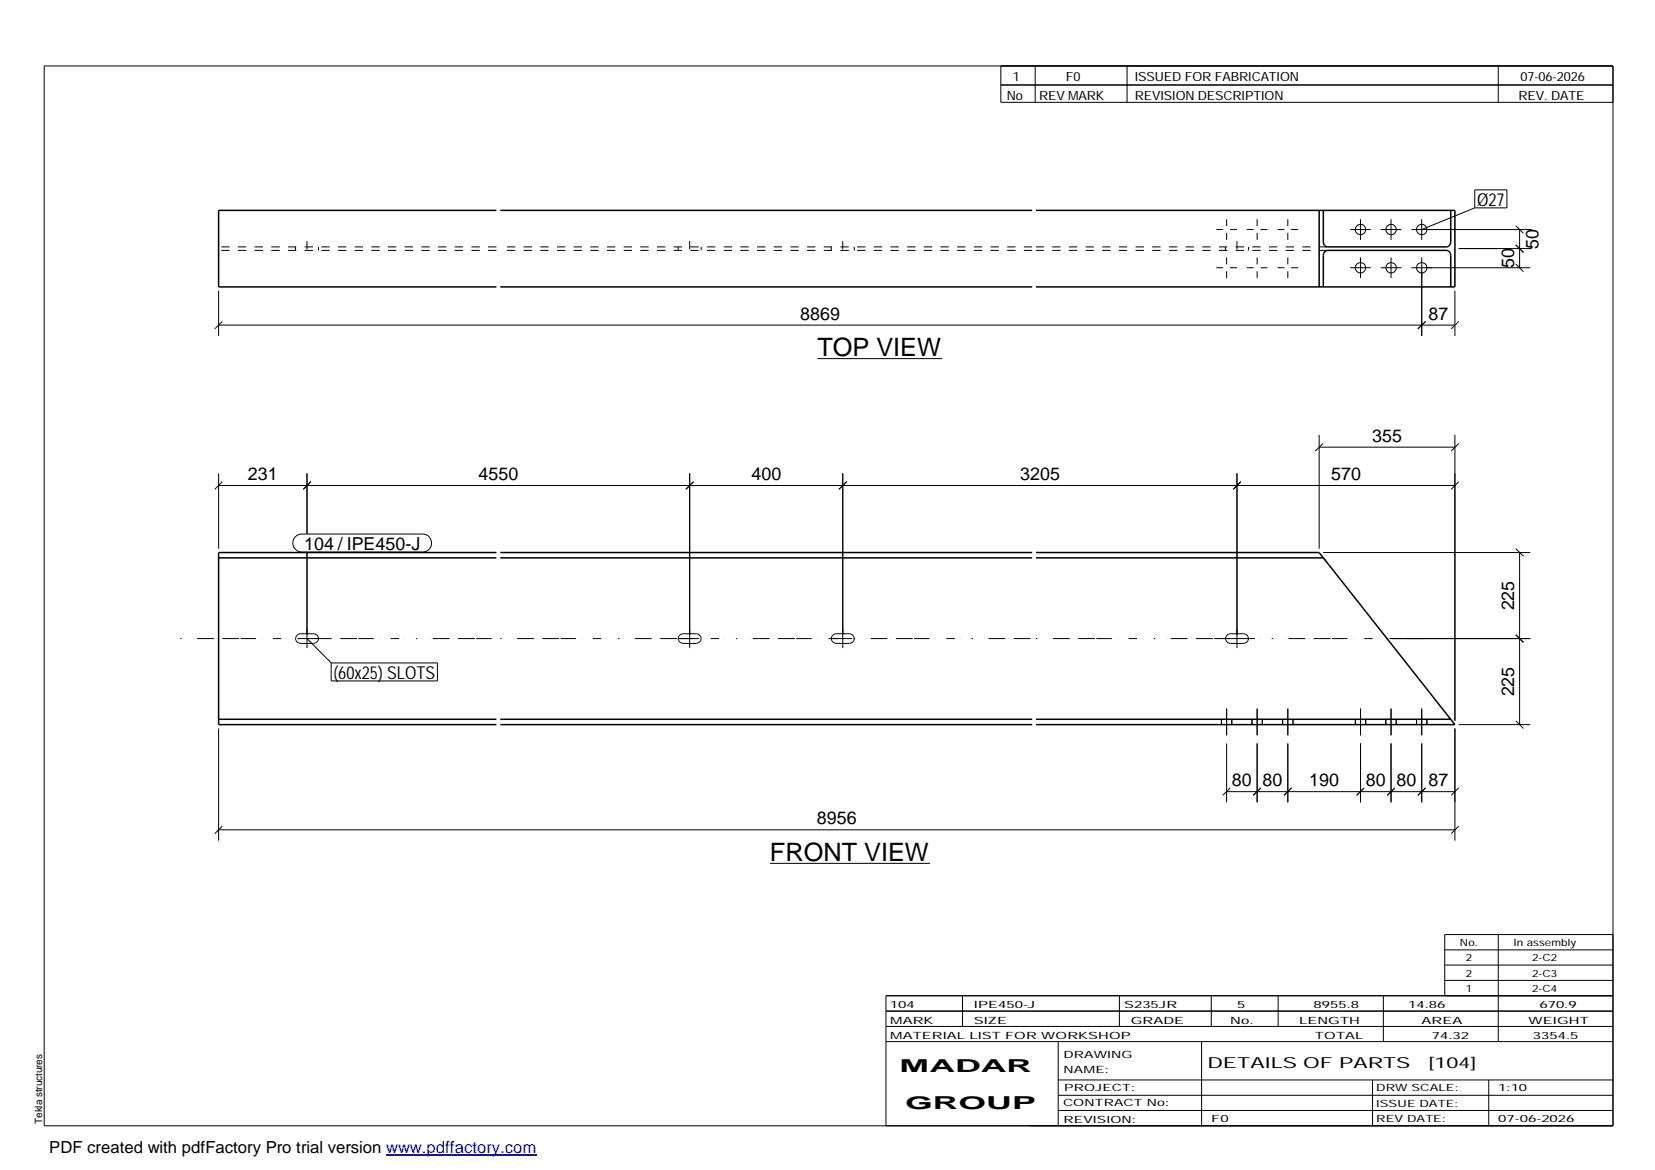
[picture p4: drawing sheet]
<svg xmlns="http://www.w3.org/2000/svg" width="420mm" height="297mm" viewBox="0 0 420 297" stroke-linecap="round" stroke-linejoin="round" font-family="sans-serif">
<g fill="none" stroke="#000" stroke-width=".25">
<path d="M11.2 16.7h398.3v269.1h-398.3zM254.1 16.7v9.3h155.4M262.8 16.7v9.3M286.1 16.7v9.3M380.4 16.7v9.3M254.1 21.6h155.4M308.8 58.3h1.7M311.4 55.7v1.7M311.4 59.1v1.8M312.3 58.3h1.7M316.5 58.3h1.8M319.2 55.7v1.7"/>
<path d="M319.2 59.1v1.8M320 58.3h1.8M324.3 58.3h1.8M326.9 55.7v1.7M326.9 59.1v1.8M327.8 58.3h1.8M342.8 58.3h5.2M345.4 55.7v5.2M350.5 58.3h5.3M353.1 55.7v5.2M358.3 58.3h30.6M360.9 55.7v5.2"/>
<path d="M374.4 48.2h8.2v4.6h-8.2zM374.4 52.8l-13.5 5.5M384.8 57.3l2 1.9M385.8 58.3v9.7M55.5 73.8v11.5M308.8 68h1.7M311.4 65.3v1.8M311.4 68.9v1.7M312.3 68h1.7M316.5 68h1.8M319.2 65.3v1.8M319.2 68.9v1.7"/>
<path d="M320 68h1.8M324.3 68h1.8M326.9 65.3v1.8M326.9 68.9v1.7M327.8 68h1.8M342.8 68h5.2M345.4 65.3v5.3M350.5 68h5.3M353.1 65.3v5.3M358.3 68h30.2M360.9 65.3v20M369.4 73.8v11.5"/>
<path d="M370.3 63.1h18.6M384.8 67l2 1.9M385 62.3l-.2-.1 2 1.9-.3-.2M55.5 82.5h313.9M56.4 81.6l-1.9 1.9M207.5 91h31.7M361.9 81.6l-1.9 1.9M370.3 81.6l-1.9 1.9M334.9 113.5h34.5M334.9 110.4v28.9M335.9 112.6l-2 1.9M369.4 110.4v72.6"/>
<path d="M370.3 112.6l-1.9 1.9M55.5 120.2v19.1M55.5 123.3h313.9M56.4 122.3l-1.9 1.9M75 136.3l.7-.6 .9-.1h30.7a2.29 2.29 0 0 1 2.3 2.3 2.29 2.29 0 0 1-2.3 2.3h-30.7a2.27 2.27 0 0 1-2.1-1.5 2.27 2.27 0 0 1 .5-2.4zM77.9 120.2v15.4M78.9 122.3l-1.9 1.9M175.1 120.2v44.3M176.1 122.3l-2 1.9M214 120.2v44.3M214.9 122.3l-1.9 1.9M314 120.2v44.3"/>
<path d="M315 122.3l-1.9 1.9M370.3 122.3l-1.9 1.9M384.8 139.3l2 1.9M77.9 140.2v24.3M335.9 140.3h52.6M385.8 140.3v43.7M75.4 161.3l.8-.4h3.4a1.23 1.23 0 0 1 1.3 1.2 1.23 1.23 0 0 1-1.3 1.3h-3.4a1.22 1.22 0 0 1-1.1-.8 1.22 1.22 0 0 1 .3-1.3zM75.5 162.1h4.9M77.9 162.1l6.2 6.2M84.1 168.3h26.9v4.6h-26.9zM172.6 161.3l.8-.4h3.4a1.23 1.23 0 0 1 1.2 1.2 1.23 1.23 0 0 1-1.2 1.3h-3.4a1.2 1.2 0 0 1-1.1-.8 1.2 1.2 0 0 1 .3-1.3zM172.7 162.1h4.8"/>
<path d="M211.4 161.3l.9-.4h3.3a1.23 1.23 0 0 1 1.3 1.2 1.23 1.23 0 0 1-1.3 1.3h-3.3a1.2 1.2 0 0 1-1.2-.8 1.2 1.2 0 0 1 .3-1.3zM211.5 162.1h4.9M311.4 179.9v6.8M311.5 161.3l.8-.4h3.4a1.23 1.23 0 0 1 1.2 1.2 1.23 1.23 0 0 1-1.2 1.3h-3.4a1.22 1.22 0 0 1-1.1-.8 1.22 1.22 0 0 1 .3-1.3zM311.6 162.1h4.9M319.2 179.9v6.8M326.9 179.9v6.8M345.4 179.9v6.8M353.1 162.1h35.4M353.1 179.9v6.8M360.9 179.9v6.8M384.8 161.1l2 2"/>
<path d="M55.5 184.9v28.5M310.1 182.6v1.4M311.4 188.8v14.9M312.7 182.6v1.4M317.8 182.6v1.4M319.2 188.8v14.9M320.5 182.6v1.4M325.6 182.6v1.4M326.9 188.8v14.9M328.3 182.6v1.4M344.1 182.6v1.4M345.4 188.8v14.9"/>
<path d="M346.7 182.6v1.4M351.8 182.6v1.4M353.1 188.8v14.9M354.5 182.6v1.4M359.6 182.6v1.4M360.9 188.8v14.9M362.2 182.6v1.4M369.4 184.9v28.5M370.3 184h18.2M384.8 183l2 1.9M55.5 210.7h313.9M56.4 209.7l-1.9 2"/>
<path d="M195.5 219.2h40.6M311.4 201h58M312.3 200l-1.9 1.9M320.1 200l-1.9 1.9M327.9 200l-1.9 1.9M346.3 200l-1.9 1.9 1.7-1.6M354.1 200l-1.9 1.9 1.7-1.6M361.9 200l-1.9 1.9M370.3 200l-1.9 1.9M370.3 209.7l-1.9 2M380.4 237.3v27.1M409.5 237.3h-42.7v15.5"/>
<path d="M224.9 256.7h184.6M244.3 252.8v7.8M284.2 252.8v7.8M307.5 252.8v7.8M324.5 252.8v7.8M351.2 252.8v11.6M366.8 241.2h42.7M366.8 245h42.7M366.8 248.9h42.7M409.5 252.8h-184.6v33M224.9 264.4h184.6M224.9 260.6h184.6"/>
<path d="M268.6 264.4v21.4M268.6 274.2h140.9M268.6 278.1h140.9M305.1 264.4v21.4M348.4 274.2v11.6M378 274.2v11.6M268.6 281.9h140.9"/>
<circle cx="345.4" cy="58.3" r="1.31"/>
<circle cx="353.1" cy="58.3" r="1.31"/>
<circle cx="360.9" cy="58.3" r="1.31"/>
<circle cx="345.4" cy="68" r="1.31"/>
<circle cx="353.2" cy="68" r="1.33"/>
<circle cx="360.9" cy="68" r="1.31"/>
</g>
<g fill="none" stroke="#000" stroke-width=".38">
<path d="M126 53.4h-70.5v19.4h70.5M127 53.4h135M263 53.4h106.4v19.4h-106.4M334.9 53.4v19.4M336 53.4v8a1.18 1.18 0 0 0 1 1.3h30.3a1.18 1.18 0 0 0 1-1.3v-8M127 72.8h135M336 72.8v-8a1.18 1.18 0 0 1 1-1.2h30.3a1.18 1.18 0 0 1 1 1.2v8M55.5 141.6h70.5M126 140.3h-70.5v43.7h70.5M127 140.3h135M127 141.6h135M263 140.3h71.9l1.1 1.3"/>
<path d="M263 141.6h73M336 141.6l32.3 41M55.5 182.6h70.5M127 182.6h135M127 184h135M263 182.6h105.3M368.3 182.6l1.1 1.4h-106.4"/>
</g>
<g fill="none" stroke="#000" stroke-width=".25" stroke-dasharray="2.1 2.1" stroke-linecap="butt">
<path d="M75 62.7v.9M77.9 61.2v3.9M80.9 62.7v.9M126 63.6h-70.5M126 62.7h-70.5M172.2 62.7v.9M175.1 61.2v3.9M178 62.7v.9M211 62.7v.9M214 61.2v3.9M216.9 62.7v.9M262 63.6h-135"/>
<path d="M262 62.7h-135M311.1 62.7v.9M314 61.2v3.9M316.9 62.7v.9M337 63.6h-74M337 62.7h-74M337 142.9l-1-1.2M368.3 182.6l-.6-.8"/>
</g>
<path d="M45.8 162.1h80.2M127 162.1h135M263 162.1h98.9" fill="none" stroke="#000" stroke-width=".25" stroke-dasharray=".4 3.2 0 .7 1.4 0 2.8 .7 0 1.4 1.4 0 2.8" stroke-linecap="butt"/>
<path d="M98 293.3h38.2" fill="none" stroke="#00f" stroke-width=".3"/>
<g font-size="6.4">
<text x="207.5" y="90.3">TOP VIEW</text>
<text x="195.5" y="218.5">FRONT VIEW</text>
</g>
<g font-size="4.5">
<text x="375" y="52.2">Ø27</text>
<text x="390.6" y="63.2" transform="rotate(-90 390.6 63.2)">50</text>
<text x="384.4" y="68.1" transform="rotate(-90 384.4 68.1)">50</text>
<text x="203.2" y="81.1">8869</text>
<text x="362.6" y="81.1">87</text>
<text x="348.4" y="112.1">355</text>
<text x="62.9" y="121.9">231</text>
<text x="121.5" y="121.9">4550</text>
<text x="190.8" y="121.9">400</text>
<text x="259" y="121.9">3205</text>
<text x="337.9" y="121.9">570</text>
<text x="77.2" y="139.6">104 / IPE450-J</text>
<text x="384.4" y="155" transform="rotate(-90 384.4 155)">225</text>
<text x="84.6" y="172.3">(60x25) SLOTS</text>
<text x="384.4" y="176.8" transform="rotate(-90 384.4 176.8)">225</text>
<text x="312.8" y="199.6">80</text>
<text x="320.5" y="199.6">80</text>
<text x="332.4" y="199.6">190</text>
<text x="346.8" y="199.6">80</text>
<text x="354.5" y="199.6">80</text>
<text x="362.6" y="199.6">87</text>
<text x="207.4" y="209.3">8956</text>
<text x="228.4" y="272.3">MADAR</text>
<text x="229.8" y="281.6">GROUP</text>
</g>
<text font-size="4.2" x="12.5" y="292.7">PDF created with pdfFactory Pro trial version www.pdffactory.com</text>
<g font-size="3.9">
<text x="306.5" y="271.3">DETAILS OF PARTS</text>
<text x="362.7" y="271.3">[104]</text>
</g>
<g font-size="3.2">
<text x="257.1" y="20.5">1</text>
<text x="270.6" y="20.5">F0</text>
<text x="288.1" y="20.5">ISSUED FOR FABRICATION</text>
<text x="386" y="20.5">07-06-2026</text>
<text x="255.6" y="25.5">No</text>
<text x="263.8" y="25.5">REV MARK</text>
<text x="288.1" y="25.5">REVISION DESCRIPTION</text>
<text x="385.5" y="25.5">REV. DATE</text>
</g>
<g font-size="2.5">
<text x="370.6" y="240.2">No.</text>
<text x="372.1" y="244.1">2</text>
<text x="384.3" y="240.2">In assembly</text>
<text x="389" y="244.1">2-C2</text>
<text x="372.1" y="247.9">2</text>
<text x="372.1" y="251.8">1</text>
<text x="389" y="247.9">2-C3</text>
<text x="389" y="251.8">2-C4</text>
<text x="225.9" y="255.9">104</text>
<text x="247.3" y="255.9">IPE450-J</text>
<text x="285.4" y="255.9">S235JR</text>
<text x="314.1" y="255.9">5</text>
<text x="333.5" y="255.9">8955.8</text>
<text x="357.5" y="255.9">14.86</text>
<text x="390.8" y="255.9">670.9</text>
<text x="226" y="263.7">MATERIAL LIST FOR WORKSHOP</text>
<text x="226" y="259.9">MARK</text>
<text x="247.2" y="259.9">SIZE</text>
<text x="287.1" y="259.9">GRADE</text>
<text x="312.3" y="259.9">No.</text>
<text x="329.8" y="259.9">LENGTH</text>
<text x="333.8" y="263.7">TOTAL</text>
<text x="360.9" y="259.9">AREA</text>
<text x="363.5" y="263.7">74.32</text>
<text x="388.1" y="259.9">WEIGHT</text>
<text x="389.2" y="263.7">3354.5</text>
<text x="270" y="268.5">DRAWING</text>
<text x="270" y="272.5">NAME:</text>
<text x="269.9" y="280.9">CONTRACT No:</text>
<text x="270.2" y="277">PROJECT:</text>
<text x="349.4" y="277.1">DRW SCALE:</text>
<text x="349.4" y="281">ISSUE DATE:</text>
<text x="380.4" y="277.1">1:10</text>
<text x="10.7" y="285.4" transform="rotate(-90 10.7 285.4)">Tekla structures</text>
<text x="270" y="285">REVISION:</text>
<text x="307.5" y="284.8">F0</text>
<text x="349.4" y="284.8">REV DATE:</text>
<text x="380.4" y="284.8">07-06-2026</text>
</g>
</svg>
